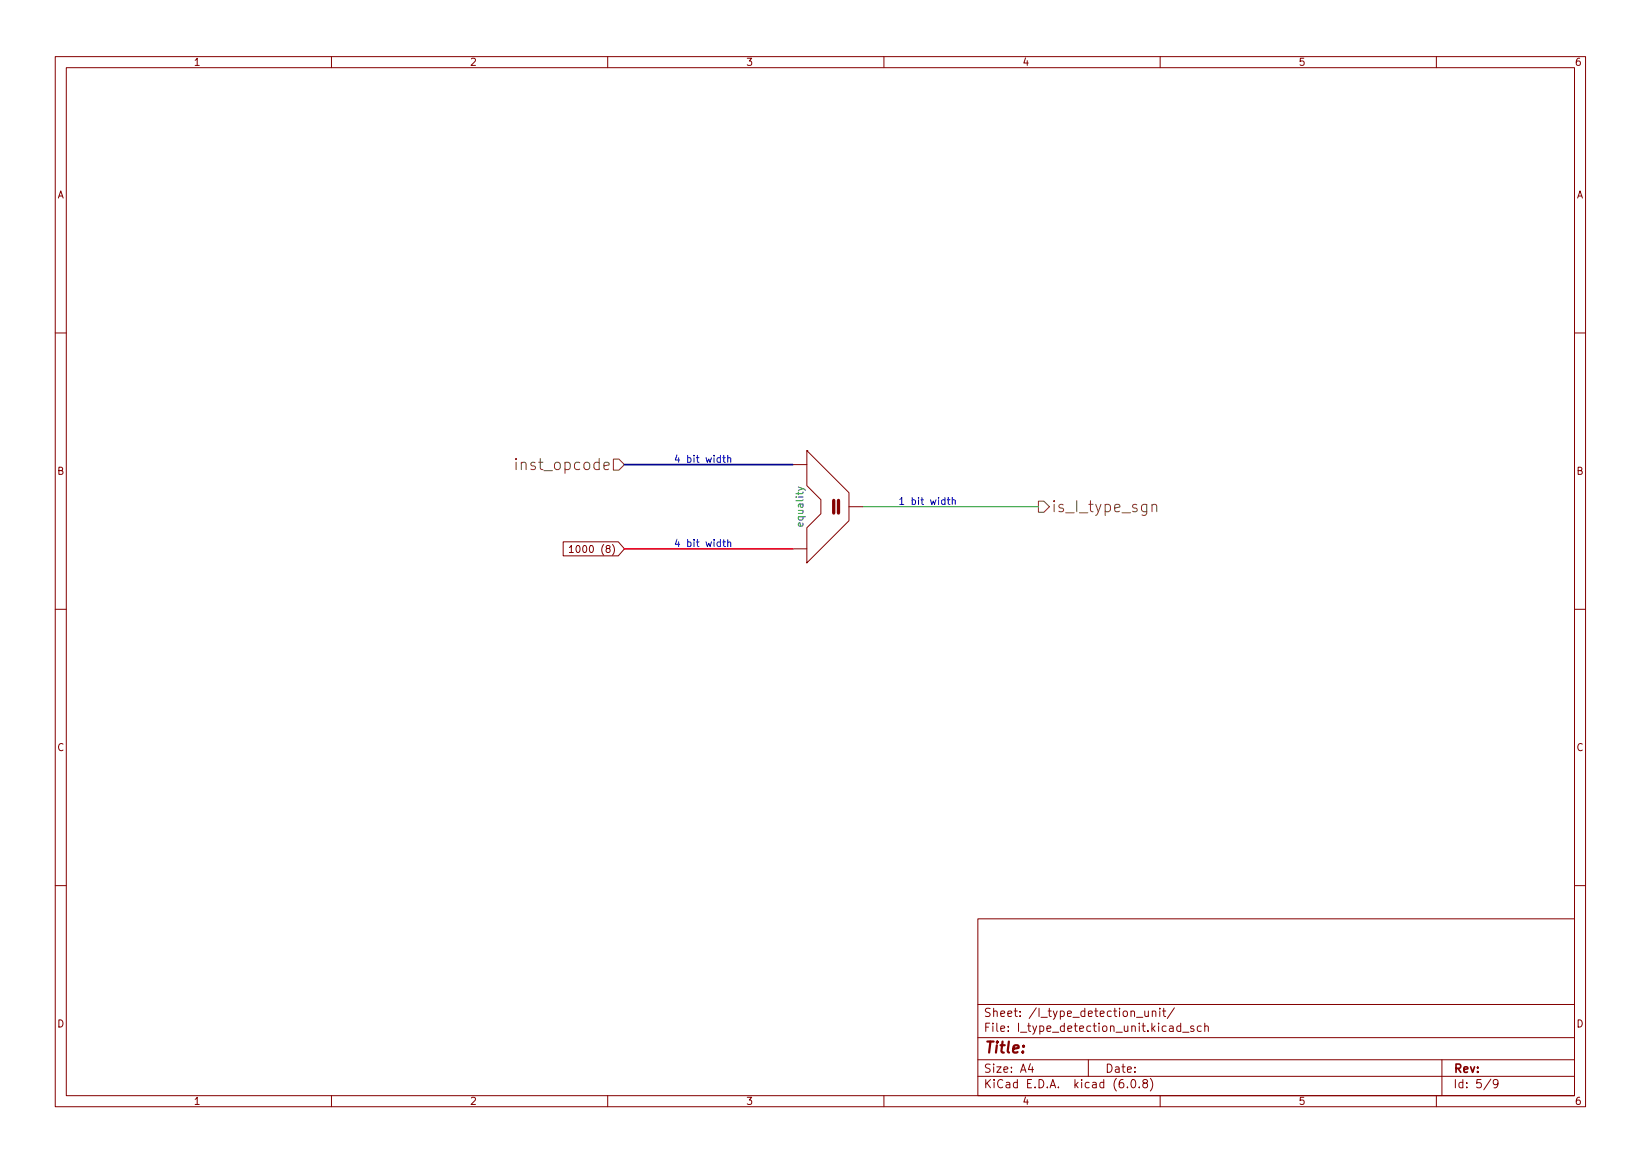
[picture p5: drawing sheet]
<svg xmlns="http://www.w3.org/2000/svg" width="297mm" height="210mm" viewBox="0 0 297 210" stroke-linecap="round" stroke-linejoin="round" font-family="sans-serif">
<g fill="none" stroke="#840000" stroke-width=".18">
<path d="M10 10.2h277v190.1h-277zM12 12.2h273v186.1h-273zM60 10.2v2M110 10.2v2M160 10.2v2M210 10.2v2M260 10.2v2M10 60.2h2M285 60.2h2M101.9 98h10l1.1 1.3-1.1 1.3h-10zM103.1 99.1l.3-.4v1.3M103.1 100h.7"/>
<path d="M104.4 98.8l.2-.1a.68 .68 0 0 1 .4 .6 .68 .68 0 0 1-.4 .7 .84 .84 0 0 1-.2-1.2zM143.5 99.3h2.5M143.5 84.1h2.5M146 81.5h.1M146 81.5l7.7 7.6v5.1l-7.7 7.6v-6.3l2.6-2.5v-2.6l-2.6-2.5zM153.7 91.7h2.5M10 110.2h2M285 110.2h2M10 160.2h2M177 166.3h108v32h-108zM285 160.2h2M60 198.3v2"/>
<path d="M110 198.3v2M160 198.3v2M177 194.8h108M177 191.8h108M177 187.8h108M177 181.8h108M186.5 192.5l-.4 1h1M186.9 193v1M197 191.8v3M204.1 196.7v.1M204.9 195.4l.2-.1a.8 .8 0 0 1 .5 .8 .8 .8 0 0 1-.5 .7 1 1 0 0 1-.2-1.4zM205.7 184.1h1.2"/>
<path d="M206.2 196.7v.1M207.1 196l-.2-.3v-.2l.2-.2 .5 .1 .1 .2-.1 .2-.6 .2-.1 .3v.4l.2 .1h.5l.1-.3-.1-.4-.2-.1M207.2 182.9l.1 1h.3l.3-.1M207.9 182.9v1M208.2 195.1a1.72 1.72 0 0 1 0 2.3M208.6 183.1l.2-.2 .3 .1 .1 .9M208.6 182.9v1M209.9 182.4v.2M209.9 182.9v1M210 198.3v2M210.4 182.9h.6M210.6 182.4v1.3l.4 .2"/>
<path d="M212.6 182.4l-1.3 1.9M213.7 185.7l-.4-.1-.3 .3v.4l.1 .3h.6M213.7 185.1v1.5M214.1 186.8h1.1M216.1 185.7l-.4-.1-.2 .2 .1 .3 .5 .1v.4h-.6M217.4 185.7l-.4-.1-.3 .3v.4l.2 .3h.5M218.1 185.8l.2-.2 .3 .1 .1 .9M218.1 185.1v1.5M260 198.3v2M261 191.8v6.5M269.9 195.3l-1.3 1.9M271.2 196l-.3 .3h-.3l-.3-.3 .1-.6 .5-.1 .2 .2a.99 .99 0 0 1-.4 1.3h-.3"/>
</g>
<path d="M144.5 88.1l1.2 .4 .1 .2" fill="none" stroke="#006464" stroke-width=".18"/>
<path d="M93.4 83l-.1 .1 .1 .1 .1-.1-.1-.1v.2M93.4 83.6v1.4M109.3 84.3l1-.2-.1-.4-.6-.1-.3 .3 .1 1 .2 .1 .6-.1M111 83.1h1l1 1-1 1h-1zM188 90.7h1l1 1-1 1h-1zM208.5 91.5a.5 .5 0 0 1 .9 0v1.1M208.5 91.3v1.3" fill="none" stroke="#725600" stroke-width=".18"/>
<g fill="none" stroke="#0000c2" stroke-width=".18">
<path d="M130.4 82.9l-.4-.1-.2 .3 .1 .5h.5M130.4 98.1h-.4l-.2 .2 .1 .5h.5M130.4 82.4v1.3M130.4 97.6v1.3M130.8 82.8h.5M130.8 98.1h.5M131 82.4v1.1l.3 .2M131 97.6v1.1l.3 .2M131.7 82.9l.2-.1 .3 .1 .1 .8M131.7 98.2l.2-.1h.3l.1 .8M131.7 82.4v1.3M131.7 97.6v1.3"/>
<path d="M171 90.5l-.3-.1-.3 .3 .2 .5h.4M171 90v1.3M171.5 90.4h.4M171.6 90v1.1l.3 .2M172.4 90.6l.2-.2 .3 .1v.8M172.4 90v1.3"/>
</g>
<path d="M113 99.3h30.5" fill="none" stroke="#ff0025" stroke-width=".3"/>
<path d="M113 84.1h30.5" fill="none" stroke="#000084" stroke-width=".3"/>
<path d="M156.2 91.7h31.8" fill="none" stroke="#009600" stroke-width=".18"/>
<text font-size="4.2" fill="#840000" x="152.6" y="92.9" transform="rotate(-90 152.6 92.9)">=</text>
<g font-size="2.8" fill="#725600">
<text x="94.3" y="85.1">inst_opcode</text>
<text x="190.3" y="92.7">is_I_type_sgn</text>
</g>
<text font-size="2.8" fill="#840000" x="178" y="190.6">Title:</text>
<g font-size="2.1" fill="#840000">
<text x="178" y="184">Sheet: /I_type_detection_unit/</text>
<text x="178" y="186.7">File: I_type_detection_unit.kicad_sch</text>
<text x="178" y="196.9">KiCad E.D.A. kicad (6.0.8)</text>
<text x="178" y="194.1">Size: A4</text>
<text x="200" y="194.1">Date:</text>
<text x="263" y="194.1">Rev:</text>
<text x="263" y="196.9">Id: 5/9</text>
</g>
<g font-size="1.8" fill="#840000">
<text x="35" y="11.9">1</text>
<text x="85" y="11.9">2</text>
<text x="135" y="11.9">3</text>
<text x="185" y="11.9">4</text>
<text x="235" y="11.9">5</text>
<text x="285" y="11.9">6</text>
<text x="10.3" y="35.9">A</text>
<text x="285.3" y="35.9">A</text>
<text x="10.3" y="85.9">B</text>
<text x="285.3" y="85.9">B</text>
<text x="105" y="100">1000 (8)</text>
<text x="10.3" y="135.9">C</text>
<text x="285.3" y="135.9">C</text>
<text x="10.3" y="185.9">D</text>
<text x="285.3" y="185.9">D</text>
<text x="35" y="199.9">1</text>
<text x="85" y="199.9">2</text>
<text x="135" y="199.9">3</text>
<text x="185" y="199.9">4</text>
<text x="235" y="199.9">5</text>
<text x="285" y="199.9">6</text>
</g>
<g font-size="1.8" fill="#0000c2">
<text x="121.9" y="83.7">4 bit width</text>
<text x="162.6" y="91.3">1 bit width</text>
<text x="121.9" y="99">4 bit width</text>
</g>
<text font-size="1.8" fill="#006464" x="145.4" y="95" transform="rotate(-90 145.4 95)">equality</text>
</svg>
